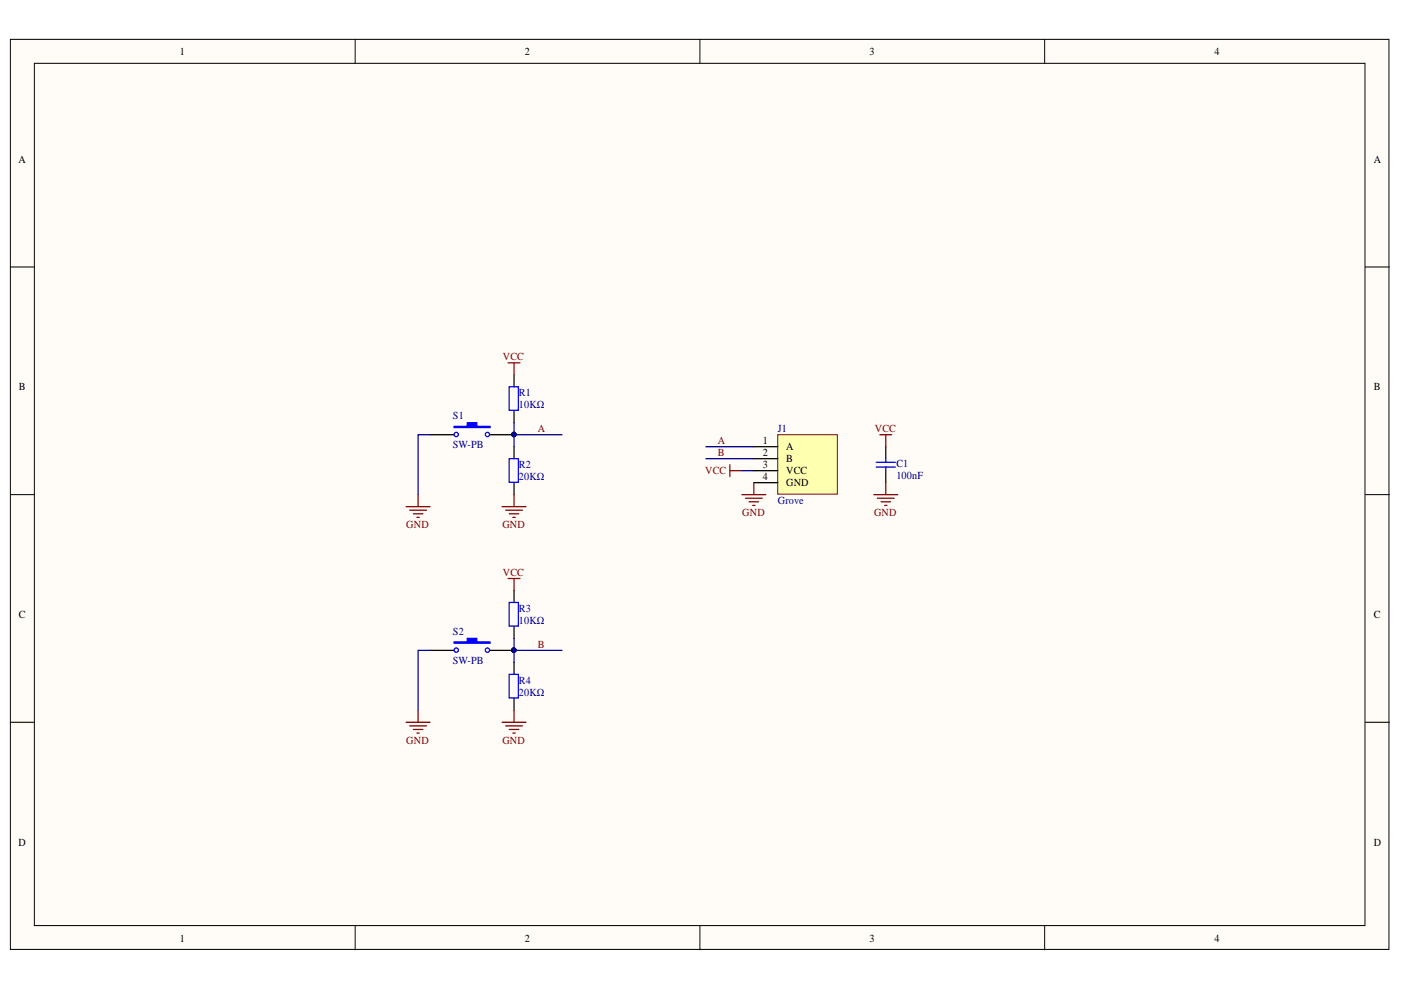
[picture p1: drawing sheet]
<svg xmlns="http://www.w3.org/2000/svg" width="297mm" height="210mm" viewBox="0 0 297 210" stroke-linecap="round" stroke-linejoin="round" font-family="sans-serif">
<g fill="#fffcf8" stroke="#000" stroke-width=".21">
<path d="M2.2 8.3h292.3v193h-292.3z"/>
<path d="M7.3 13.4h282.1v182.8h-282.1z"/>
</g>
<path d="M75.3 8.3v5.1M148.4 8.3v5.1M221.5 8.3v5.1M2.2 56.6h5.1M289.5 56.6h5.1M2.2 104.9h5.1M289.5 104.9h5.1M2.2 153.1h5.1M289.5 153.1h5.1M75.3 196.3v5.1M148.4 196.3v5.1M221.5 196.3v5.1" fill="none" stroke="#000" stroke-width=".21"/>
<path d="M91.2 92.2h5.1M103.9 92.2h5.1M187.8 94.7v2.6M187.8 99.8v2.5" fill="none" stroke="#000" stroke-width=".26"/>
<path d="M185.8 98h4M185.8 99h4M187.8 97.3v.7M187.8 99v.8" fill="none" stroke="#00f" stroke-width=".26"/>
<path d="M186.5 92.2h2.6M187.8 92.2v2.5M157.3 104.9h5.1M158.1 105.6h3.5M158.8 106.4h2.1M159.6 107.2h.5M159.8 102.3v2.6M185.3 104.9h5M186 105.6h3.6M186.8 106.4h2M187.5 107.2h.6M187.8 102.3v2.6" fill="none" stroke="#800000" stroke-width=".26"/>
<circle cx="108.9" cy="92.1" r=".46" fill="#000080" stroke="#000080" stroke-width=".21"/>
<path d="M96.3 90.4h2.8v-.8h2v.8h2.8v.2h-7.6z" fill-rule="evenodd" fill="#00f"/>
<g fill="none" stroke="#00f" stroke-width=".26">
<path d="M96.3 90.4h2.8v-.8h2v.8h2.8v.2h-7.6z"/>
<circle cx="96.7" cy="92.1" r=".46"/>
<circle cx="103.3" cy="92.1" r=".46"/>
</g>
<circle cx="108.9" cy="92.1" r=".46" fill="#000080" stroke="#000080" stroke-width=".21"/>
<path d="M164.9 92.2h12.6v12.6h-12.6z" fill="#ffffb0" stroke="#800000" stroke-width=".21"/>
<path d="M109 79.5v2.5M109 87.1v2.5M109 94.7v2.6M159.8 99.8h5.1M159.8 97.3h5.1M159.8 94.7h5.1M109 102.3v2.6M159.8 102.3h5.1M91.2 137.9h5.1M103.9 137.9h5.1" fill="none" stroke="#000" stroke-width=".26"/>
<path d="M107.9 82h2v5h-2zM107.9 97.3h2v5h-2z" fill="none" stroke="#00f" stroke-width=".26"/>
<g fill="none" stroke="#800000" stroke-width=".26">
<path d="M107.7 76.9h2.6M109 76.9v2.6M154.8 98.5v2.6M154.8 99.8h2.5M86.1 107.4h5.1M86.9 108.2h3.5M87.6 108.9h2.1M88.4 109.7h.5M88.6 104.9v2.5M106.4 107.4h5.1M107.2 108.2h3.6M108 108.9h2"/>
<path d="M108.7 109.7h.5M109 104.9v2.5"/>
</g>
<circle cx="108.9" cy="137.8" r=".46" fill="#000080" stroke="#000080" stroke-width=".21"/>
<path d="M96.3 136.1h2.8v-.7h2v.7h2.8v.3h-7.6z" fill-rule="evenodd" fill="#00f"/>
<g fill="none" stroke="#00f" stroke-width=".26">
<path d="M96.3 136.1h2.8v-.7h2v.7h2.8v.3h-7.6zM107.9 127.7h2v5h-2zM107.9 143h2v5h-2z"/>
<circle cx="96.7" cy="137.8" r=".46"/>
<circle cx="103.3" cy="137.8" r=".46"/>
</g>
<g fill="#000080" stroke="#000080" stroke-width=".21">
<circle cx="108.9" cy="137.8" r=".46"/>
<circle cx="108.9" cy="92.1" r=".46"/>
</g>
<path d="M109 125.2v2.5M109 132.8v2.6M109 140.4v2.6M109 148.1v2.5" fill="none" stroke="#000" stroke-width=".26"/>
<path d="M107.7 122.7h2.6M109 122.7v2.5M86.1 153.1h5.1M86.9 153.9h3.5M87.6 154.7h2.1M88.4 155.4h.5M88.6 150.6v2.5M106.4 153.1h5.1M107.2 153.9h3.6M108 154.7h2M108.7 155.4h.5M109 150.6v2.5" fill="none" stroke="#800000" stroke-width=".26"/>
<path d="M91.2 92.2h-2.6v12.7M109 92.2h10.2M109 89.6v5.1M149.7 94.7h10.1M149.7 97.3h10.1M157.3 99.8h2.5M91.2 137.9h-2.6v12.7M109 135.4v5M109 137.9h10.2" fill="none" stroke="#000080" stroke-width=".26"/>
<g font-size="2.3">
<text x="38.2" y="11.7">1</text>
<text x="111.3" y="11.7">2</text>
<text x="184.4" y="11.7">3</text>
<text x="257.5" y="11.7">4</text>
<text x="3.9" y="34.5">A</text>
<text x="291.3" y="34.5">A</text>
<text x="4" y="82.8">B</text>
<text x="291.3" y="82.8">B</text>
<text x="161.7" y="94.2">1</text>
<text x="166.7" y="95.5">A</text>
<text x="161.7" y="99.3">3</text>
<text x="161.7" y="96.7">2</text>
<text x="161.7" y="101.8">4</text>
<text x="166.7" y="100.5">VCC</text>
<text x="166.7" y="98">B</text>
<text x="166.7" y="103.1">GND</text>
<text x="4" y="131.1">C</text>
<text x="291.3" y="131.1">C</text>
<text x="3.9" y="179.3">D</text>
<text x="291.3" y="179.3">D</text>
<text x="38.2" y="199.6">1</text>
<text x="111.3" y="199.6">2</text>
<text x="184.4" y="199.6">3</text>
<text x="257.5" y="199.6">4</text>
</g>
<g font-size="2.3" fill="#800000">
<text x="106.6" y="76.4">VCC</text>
<text x="114.1" y="91.7">A</text>
<text x="152.2" y="94.2">A</text>
<text x="185.5" y="91.7">VCC</text>
<text x="149.5" y="100.5">VCC</text>
<text x="152.2" y="96.7">B</text>
<text x="86.1" y="112">GND</text>
<text x="106.5" y="112">GND</text>
<text x="157.4" y="109.5">GND</text>
<text x="185.3" y="109.5">GND</text>
<text x="106.6" y="122.2">VCC</text>
<text x="114.1" y="137.4">B</text>
<text x="86.1" y="157.7">GND</text>
<text x="106.5" y="157.7">GND</text>
</g>
<g font-size="2.3" fill="#000080">
<text x="96" y="88.9">S1</text>
<text x="110" y="84">R1</text>
<text x="110" y="86.6">10KΩ</text>
<text x="96" y="94.9">SW-PB</text>
<text x="164.9" y="91.7">J1</text>
<text x="110" y="99.3">R2</text>
<text x="110" y="101.8">20KΩ</text>
<text x="190.1" y="99">C1</text>
<text x="190.1" y="101.5">100nF</text>
<text x="164.9" y="107">Grove</text>
<text x="110" y="129.8">R3</text>
<text x="96" y="134.6">S2</text>
<text x="110" y="132.3">10KΩ</text>
<text x="96" y="140.7">SW-PB</text>
<text x="110" y="145">R4</text>
<text x="110" y="147.5">20KΩ</text>
</g>
</svg>
